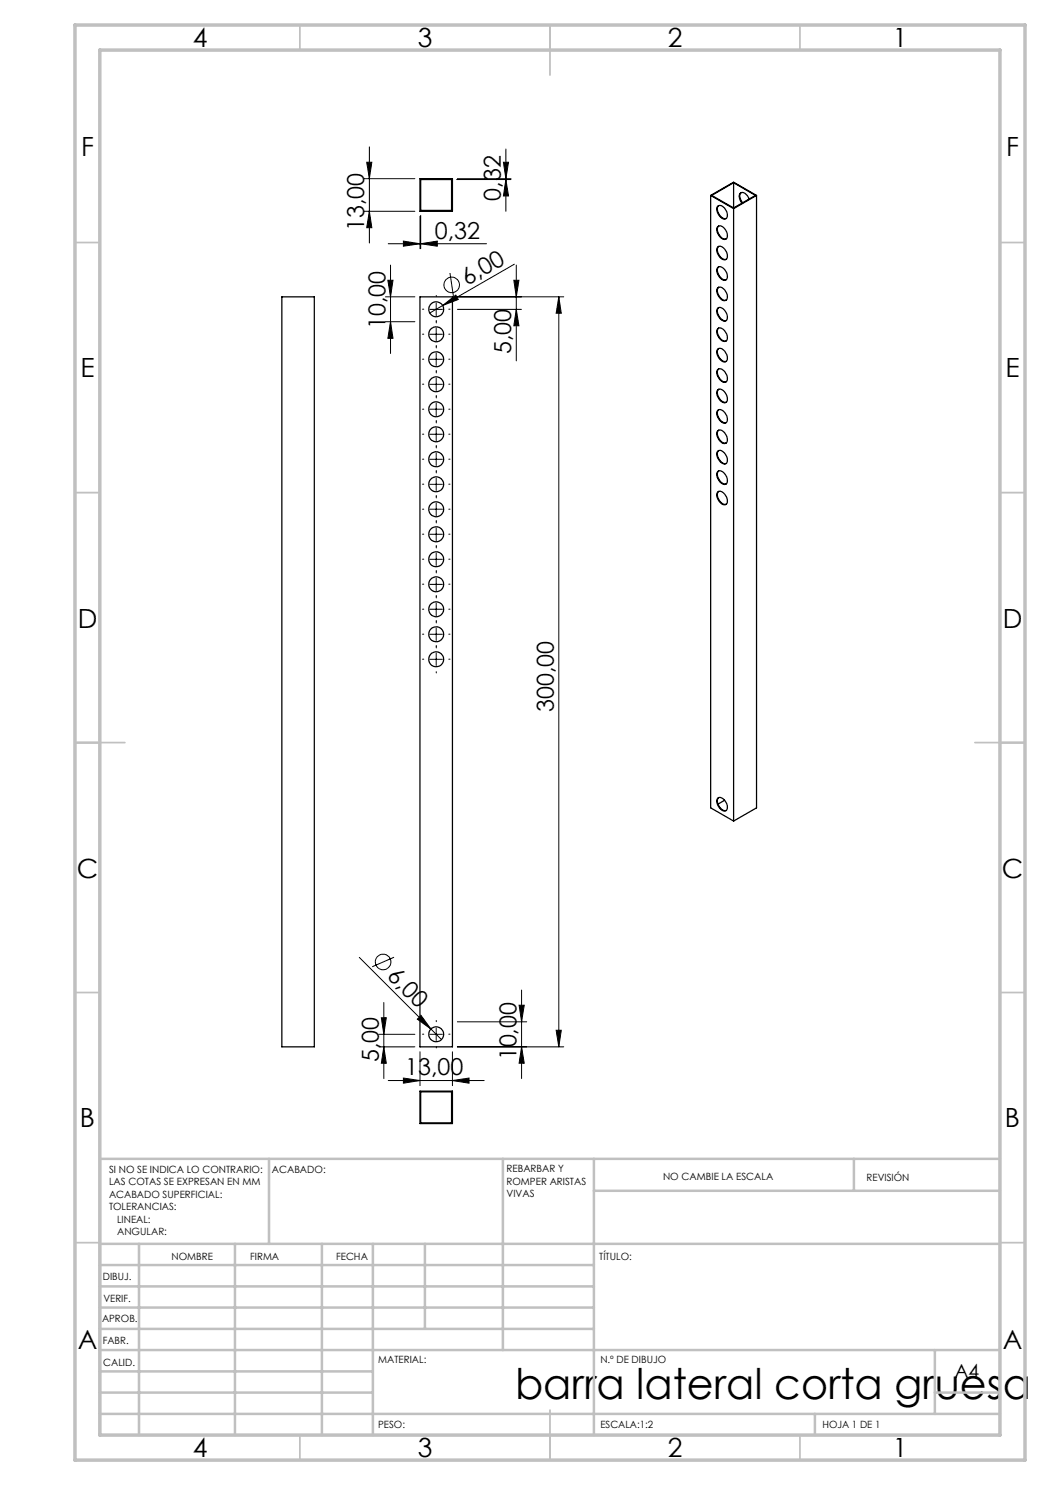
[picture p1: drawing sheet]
<svg xmlns="http://www.w3.org/2000/svg" width="210mm" height="297mm" viewBox="0 0 210 297" stroke-linecap="round" stroke-linejoin="round" font-family="sans-serif">
<g fill="none" stroke="#000" stroke-width=".2">
<path d="M72.8 35.7h10.2M73.3 32.5h1.1l-.5 3.2zM73.9 29.4v19.2M91.3 35.9h10.9M91.5 35.7h10.7M100.7 32.5h1l-.5 3.2zM101.2 35.9l.5 3.3h-1zM101.2 29.8v12.5M72.8 42.3h10.2M73.9 42.3l.5 3.2h-1.1zM77.1 59.4h5.9M77.6 56.1h1l-.5 3.3z"/>
<path d="M77.6 48.8h19.7M78.1 53v17.7M80.7 48.2l3.3 .6-3.3 .4zM84 43.2v6.5M84.1 48.8l3.4-.6v1zM84.1 43.1v6.6M90 54.6l.7 4.7M91.5 59.4h21.2M102.8 56.1h1l-.5 3.3zM102.9 52.8l-14.4 8.3M103.3 53v19.2M111.8 59.4l.5 3.2h-1.1z"/>
<path d="M111.8 59.4v150M77.1 64.3h5.9M78.1 64.3l.5 3.4h-1zM86 76.9h2.5M86 71.9h2.5M86 66.8h2.5M86 61.9h2.5M87.2 60.6v2.5M87.2 65.6v2.5M87.2 70.6v2.5M87.2 75.6v2.5M88.5 61.1l2.7-2.1 .5 .9z"/>
<path d="M88.5 61.1l-2.6 1.5M91.5 61.9h12.8M103.3 61.9l.5 3.3h-1zM86 96.9h2.5M86 91.9h2.5M86 86.9h2.5M86 81.8h2.5M87.2 80.6v2.5M87.2 85.6v2.5M87.2 90.6v2.5M87.2 95.6v2.5M86 116.9h2.5"/>
<path d="M86 111.9h2.5M86 106.9h2.5M86 101.8h2.5M87.2 100.6v2.5M87.2 105.6v2.5M87.2 110.6v2.5M87.2 115.6v2.5M86 131.9h2.5M86 126.9h2.5M86 121.8h2.5M87.2 120.6v2.5M87.2 125.6v2.5"/>
<path d="M87.2 130.6v2.5M71.9 191.5l14.3 14.3M78.8 191.4l-4.4 2M104.3 198v17.7M75.8 206.9h7.2M75.8 209.4h7.2M76.3 203.5h1l-.5 3.4zM76.8 200.5v15.2M76.8 209.4l.5 3.3h-1zM77.6 216.1h19.2M80.7 215.6l3.3 .5-3.3 .5zM83.5 203.8l.7-.7 2 2.7z"/>
<path d="M84 210.4v6.7M86 206.9h2.5M86.2 205.8l2.1 2.1M87.2 205.6v2.5M90.5 216.1l3.3-.5v1zM90.5 210.4v6.7M91.5 209.4h21.2M91.5 204.4h13.8M103.8 201h1l-.5 3.4zM104.3 209.4l.5 3.3h-1zM111.2 206.1h1.1l-.5 3.3z"/>
<circle cx="90.4" cy="57" r="1.55"/>
<circle cx="76.6" cy="192.4" r="1.55"/>
</g>
<g fill="none" stroke="#000" stroke-width=".2" stroke-dasharray="15.2 1.3 1.3 1.3">
<path d="M87.3 59.3v-.2M84.8 76.8h-.3M84.8 71.8h-.3M84.8 66.8h-.3M84.8 61.8h-.3M87.3 79.3v-.2M87.3 74.3v-.2M87.3 79.3v.3M87.3 69.3v-.2M87.3 74.3v.3M87.3 64.3v-.2M87.3 69.3v.3"/>
<path d="M87.3 64.3v.3M89.8 76.8h.2M89.8 71.8h.2M89.8 66.8h.2M89.8 61.8h.2M84.8 96.8h-.3M84.8 91.8h-.3M84.8 86.8h-.3M84.8 81.8h-.3M87.3 99.3v-.2M87.3 94.3v-.2M87.3 99.3v.3"/>
<path d="M87.3 89.3v-.2M87.3 94.3v.3M87.3 84.3v-.2M87.3 89.3v.3M87.3 84.3v.3M89.8 96.8h.2M89.8 91.8h.2M89.8 86.8h.2M89.8 81.8h.2M84.8 116.8h-.3M84.8 111.8h-.3M84.8 106.8h-.3"/>
<path d="M84.8 101.8h-.3M87.3 119.3v-.2M87.3 114.3v-.2M87.3 119.3v.3M87.3 109.3v-.2M87.3 114.3v.3M87.3 104.3v-.2M87.3 109.3v.3M87.3 104.3v.3M89.8 116.8h.2M89.8 111.8h.2M89.8 106.8h.2"/>
<path d="M89.8 101.8h.2M84.8 131.8h-.3M84.8 126.8h-.3M84.8 121.8h-.3M87.3 129.3v-.2M87.3 134.3v.3M87.3 124.3v-.2M87.3 129.3v.3M87.3 124.3v.3M89.8 131.8h.2M89.8 126.8h.2M89.8 121.8h.2"/>
<path d="M84.8 206.8h-.3M87.3 204.3v-.2M87.3 209.3v.3M89.8 206.8h.2"/>
</g>
<g fill="none" stroke="#c0c0c0" stroke-width=".35">
<path d="M60 5v5M110 5v10M160 5v5M15 48.5h5M200 48.5h5M15 98.5h5M200 98.5h5M15 148.5h10M195 148.5h10M15 198.5h5M200 198.5h5M15 248.5h5"/>
<path d="M200 248.5h5M60 287v5M110 282v10M160 287v5"/>
</g>
<g fill="none" stroke="#c0c0c0" stroke-width=".5">
<path d="M53.8 231.8v17M100.6 231.8v38.2M118.8 231.8v55.2M118.8 238.2h81.2M170.8 231.8v6.4M200 231.8h-180v55.2M20 248.8h180M20 257.3h98.8M20 253h98.8M27.8 248.8v38.2M47 248.8v38.2M64.4 248.8v38.2"/>
<path d="M74.6 248.8v38.2M85 248.8v17M20 265.8h98.8M20 261.5h98.8M20 278.5h54.6M20 274.3h54.6M20 270h180M187 278.5h13M187 270v12.8M20 282.8h180M163 282.8v4.2"/>
</g>
<path d="M15 5h190v287h-190zM20 10h180v277h-180z" fill="none" stroke="#c0c0c0" stroke-width=".7"/>
<g fill="#000">
<path d="M88.5 61.1l2.7-2.1 .5 .9zM83.5 203.8l.7-.7 2 2.7z"/>
<path d="M76.3 203.5h1l-.5 3.4zM76.8 209.4l.5 3.3h-1zM73.3 32.5h1.1l-.5 3.2zM73.9 42.3l.5 3.2h-1.1z"/>
<path d="M80.7 215.6l3.3 .5-3.3 .5zM90.5 216.1l3.3-.5v1zM80.7 48.2l3.3 .6-3.3 .4zM84.1 48.8l3.4-.6v1z"/>
<path d="M111.2 206.1h1.1l-.5 3.3zM111.8 59.4l.5 3.2h-1.1zM104.3 209.4l.5 3.3h-1zM103.8 201h1l-.5 3.4zM78.1 64.3l.5 3.4h-1zM77.6 56.1h1l-.5 3.3zM103.3 61.9l.5 3.3h-1zM102.8 56.1h1l-.5 3.3zM101.2 35.9l.5 3.3h-1zM100.7 32.5h1l-.5 3.2z"/>
</g>
<g fill="none" stroke="#000" stroke-width=".25">
<path d="M84 35.7h6.5v6.6h-6.5zM84.1 35.9h6.2v6.2h-6.2zM142.1 39.1v122.5l4.6 2.6M142.1 39.1l4.6 2.6M142.1 39.1l4.6-2.7 4.6 2.7M146.7 36.5v5.1M146.7 36.5l4.4 2.6-4.4 2.5M146.7 36.5l-4.4 2.6 4.4 2.5M148.2 38.5a1.56 1.56 0 0 0 .3 2.1M149.8 39.8l-.3-.6a.89 .89 0 0 0-.7-.7 .89 .89 0 0 0-.9 .4l.1 1.1 .4 .6M151.3 39.1l-4.6 2.6M151.3 39.1v122.5l-4.6 2.6"/>
<path d="M56.4 59.4h6.5v150h-6.5zM84 59.4h6.5v150h-6.5zM143.4 57.7a.91 .91 0 0 1 1.5 .3l.2 .3a1.25 1.25 0 0 1 0 1.8 1.35 1.35 0 0 1-1.5-1 1.66 1.66 0 0 1-.2-1.4zM143.4 45.5a.87 .87 0 0 1 1.5 .2l.6 1.1a.77 .77 0 0 1-.4 1 .77 .77 0 0 1-1-.3l-.3-.3a1.8 1.8 0 0 1-.4-1.7zM143.4 41.4a.91 .91 0 0 1 1.5 .2l.6 1.1a.77 .77 0 0 1-.4 1.1 .77 .77 0 0 1-1-.4l-.5-.6a1.66 1.66 0 0 1-.2-1.4zM143.6 53.4a1.58 1.58 0 0 1 1.9 1.6 .77 .77 0 0 1-.4 1 .77 .77 0 0 1-1-.4l-.5-.6a1.34 1.34 0 0 1 0-1.6zM143.6 49.4a1.58 1.58 0 0 1 1.9 1.5 .77 .77 0 0 1-.4 1 .77 .77 0 0 1-1-.3l-.3-.3a1.5 1.5 0 0 1-.2-1.9zM143.7 41.1a1.84 1.84 0 0 0 1 2.6h.5M143.7 45.2a1.82 1.82 0 0 0 1.5 2.6M143.7 49.3a1.82 1.82 0 0 0 1 2.6h.5M143.7 53.4a1.8 1.8 0 0 0 1.5 2.5M143.7 57.4a1.82 1.82 0 0 0 1.5 2.6"/>
<path d="M146.7 41.7v122.5M143.4 74a.91 .91 0 0 1 1.5 .3l.2 .3a1.25 1.25 0 0 1 0 1.8 1.6 1.6 0 0 1-1.7-1.4zM143.6 77.9a1.58 1.58 0 0 1 1.9 1.5 .77 .77 0 0 1-.4 1.1 .77 .77 0 0 1-1-.4l-.3-.3a1.5 1.5 0 0 1-.2-1.9zM143.6 69.8a1.58 1.58 0 0 1 1.9 1.5 .77 .77 0 0 1-.4 1.1 .77 .77 0 0 1-1-.4l-.5-.7a1.34 1.34 0 0 1 0-1.5zM143.6 65.7a1.58 1.58 0 0 1 1.9 1.5 .77 .77 0 0 1-.4 1.1 .77 .77 0 0 1-1-.4l-.5-.7a1.34 1.34 0 0 1 0-1.5zM143.6 61.6a1.58 1.58 0 0 1 1.9 1.5 .77 .77 0 0 1-.4 1.1 .77 .77 0 0 1-1-.4l-.3-.3a1.5 1.5 0 0 1-.2-1.9zM143.7 61.5a1.82 1.82 0 0 0 1.3 2.7l.2-.1M143.7 65.6a1.82 1.82 0 0 0 1 2.6h.5M143.7 69.7a1.8 1.8 0 0 0 1.5 2.6M143.7 73.8a1.82 1.82 0 0 0 1.5 2.6M143.7 77.9a1.84 1.84 0 0 0 1.5 2.6M143.4 90.4a.73 .73 0 0 1 1.2 0l.5 .5 .4 .8a.77 .77 0 0 1-.4 1 .77 .77 0 0 1-1-.3l-.3-.3a1.8 1.8 0 0 1-.4-1.7z"/>
<path d="M143.4 86.3a.91 .91 0 0 1 1.5 .2l.6 1.1a.77 .77 0 0 1-.4 1.1 .77 .77 0 0 1-1-.4l-.5-.6a1.66 1.66 0 0 1-.2-1.4zM143.6 98.4a1.58 1.58 0 0 1 1.9 1.5 .77 .77 0 0 1-.4 1 .77 .77 0 0 1-1-.4l-.5-.6a1.34 1.34 0 0 1 0-1.5zM143.6 94.3a1.58 1.58 0 0 1 1.9 1.5 .77 .77 0 0 1-.4 1 .77 .77 0 0 1-1-.3l-.3-.3a1.5 1.5 0 0 1-.2-1.9zM143.6 82a1.58 1.58 0 0 1 1.9 1.5 .77 .77 0 0 1-.4 1.1 .77 .77 0 0 1-1-.4l-.5-.6a1.34 1.34 0 0 1 0-1.6zM143.7 81.9a1.8 1.8 0 0 0 1.5 2.6M143.7 86a1.84 1.84 0 0 0 1 2.6h.5M143.7 90.1a1.82 1.82 0 0 0 1.5 2.6M143.7 94.2a1.82 1.82 0 0 0 1 2.6h.5M143.7 98.3a1.8 1.8 0 0 0 1.5 2.6M143.6 159.6a1.58 1.58 0 0 1 1.9 1.5 .77 .77 0 0 1-.4 1.1 .77 .77 0 0 1-1-.4l-.5-.7a1.34 1.34 0 0 1 0-1.5zM143.7 159.5a1.8 1.8 0 0 0 1.5 2.6M144.9 160.1l-1.3 .7"/>
<path d="M84 218.2h6.5v6.5h-6.5zM84.1 218.4h6.2v6.2h-6.2z"/>
<circle cx="87.2" cy="71.9" r="1.5"/>
<circle cx="87.2" cy="66.9" r="1.5"/>
<circle cx="87.2" cy="61.8" r="1.5"/>
<circle cx="87.2" cy="76.9" r="1.49"/>
<circle cx="87.2" cy="91.9" r="1.5"/>
<circle cx="87.2" cy="86.9" r="1.5"/>
<circle cx="87.2" cy="81.9" r="1.5"/>
<circle cx="87.2" cy="96.9" r="1.49"/>
<circle cx="87.2" cy="101.9" r="1.5"/>
<circle cx="87.2" cy="106.9" r="1.5"/>
<circle cx="87.2" cy="111.9" r="1.5"/>
<circle cx="87.2" cy="116.9" r="1.49"/>
<circle cx="87.2" cy="121.9" r="1.5"/>
<circle cx="87.2" cy="131.9" r="1.5"/>
<circle cx="87.2" cy="126.9" r="1.5"/>
<circle cx="87.2" cy="206.9" r="1.49"/>
</g>
<text font-size="8.5" x="103" y="279.7">barra lateral corta gruesa</text>
<g font-size="5.3">
<text x="38.5" y="9.5">4</text>
<text x="83.5" y="9.5">3</text>
<text x="133.6" y="9.5">2</text>
<text x="178.6" y="9.5">1</text>
<text x="16.2" y="31.3">F</text>
<text x="201.2" y="31.3">F</text>
<text x="16.1" y="75.5">E</text>
<text x="201.1" y="75.5">E</text>
<text x="15.5" y="125.5">D</text>
<text x="200.5" y="125.5">D</text>
<text x="15.4" y="175.5">C</text>
<text x="200.4" y="175.5">C</text>
<text x="16" y="225.5">B</text>
<text x="201" y="225.5">B</text>
<text x="15.5" y="269.8">A</text>
<text x="200.5" y="269.8">A</text>
<text x="38.5" y="291.5">4</text>
<text x="83.5" y="291.5">3</text>
<text x="133.6" y="291.5">2</text>
<text x="178.6" y="291.5">1</text>
</g>
<g font-size="4.7">
<text x="100.2" y="40.1" transform="rotate(-90 100.2 40.1)">0,32</text>
<text x="72.9" y="46.2" transform="rotate(-90 72.9 46.2)">13,00</text>
<text x="87" y="47.7">0,32</text>
<text x="93.4" y="57.2" transform="rotate(-30 93.4 57.2)">6,00</text>
<text x="77.1" y="65.8" transform="rotate(-90 77.1 65.8)">10,00</text>
<text x="102.3" y="70.9" transform="rotate(-90 102.3 70.9)">5,00</text>
<text x="110.8" y="142.4" transform="rotate(-90 110.8 142.4)">300,00</text>
<text x="77.2" y="195.4" transform="rotate(45 77.2 195.4)">6,00</text>
<text x="75.8" y="212.5" transform="rotate(-90 75.8 212.5)">5,00</text>
<text x="81" y="215.1">13,00</text>
<text x="103.3" y="212.1" transform="rotate(-90 103.3 212.1)">10,00</text>
</g>
<text font-size="3.9" x="190.9" y="275.5">A4</text>
<g font-size="2">
<text x="21.8" y="234.6">SI NO SE INDICA LO CONTRARIO:</text>
<text x="21.8" y="237.1">LAS COTAS SE EXPRESAN EN MM</text>
<text x="21.8" y="239.6">ACABADO SUPERFICIAL:</text>
<text x="54.4" y="234.6">ACABADO:</text>
<text x="101.3" y="234.5">REBARBAR Y</text>
<text x="101.3" y="237">ROMPER ARISTAS</text>
<text x="101.3" y="239.5">VIVAS</text>
<text x="132.6" y="236">NO CAMBIE LA ESCALA</text>
<text x="173.3" y="236.2">REVISIÓN</text>
<text x="21.8" y="242.1">TOLERANCIAS:</text>
<text x="23.4" y="244.6">LINEAL:</text>
<text x="23.4" y="247.1">ANGULAR:</text>
<text x="34.3" y="252">NOMBRE</text>
<text x="50" y="251.9">FIRMA</text>
<text x="67.2" y="251.9">FECHA</text>
<text x="119.9" y="251.9">TÍTULO:</text>
<text x="20.6" y="256.1">DIBUJ.</text>
<text x="20.7" y="260.3">VERIF.</text>
<text x="20.4" y="264.4">APROB.</text>
<text x="20.5" y="268.8">FABR.</text>
<text x="20.7" y="273.1">CALID.</text>
<text x="75.6" y="272.5">MATERIAL:</text>
<text x="120.1" y="272.5">N.º DE DIBUJO</text>
<text x="75.6" y="285.5">PESO:</text>
<text x="120.1" y="285.6">ESCALA:1:2</text>
<text x="164.5" y="285.6">HOJA 1 DE 1</text>
</g>
</svg>
